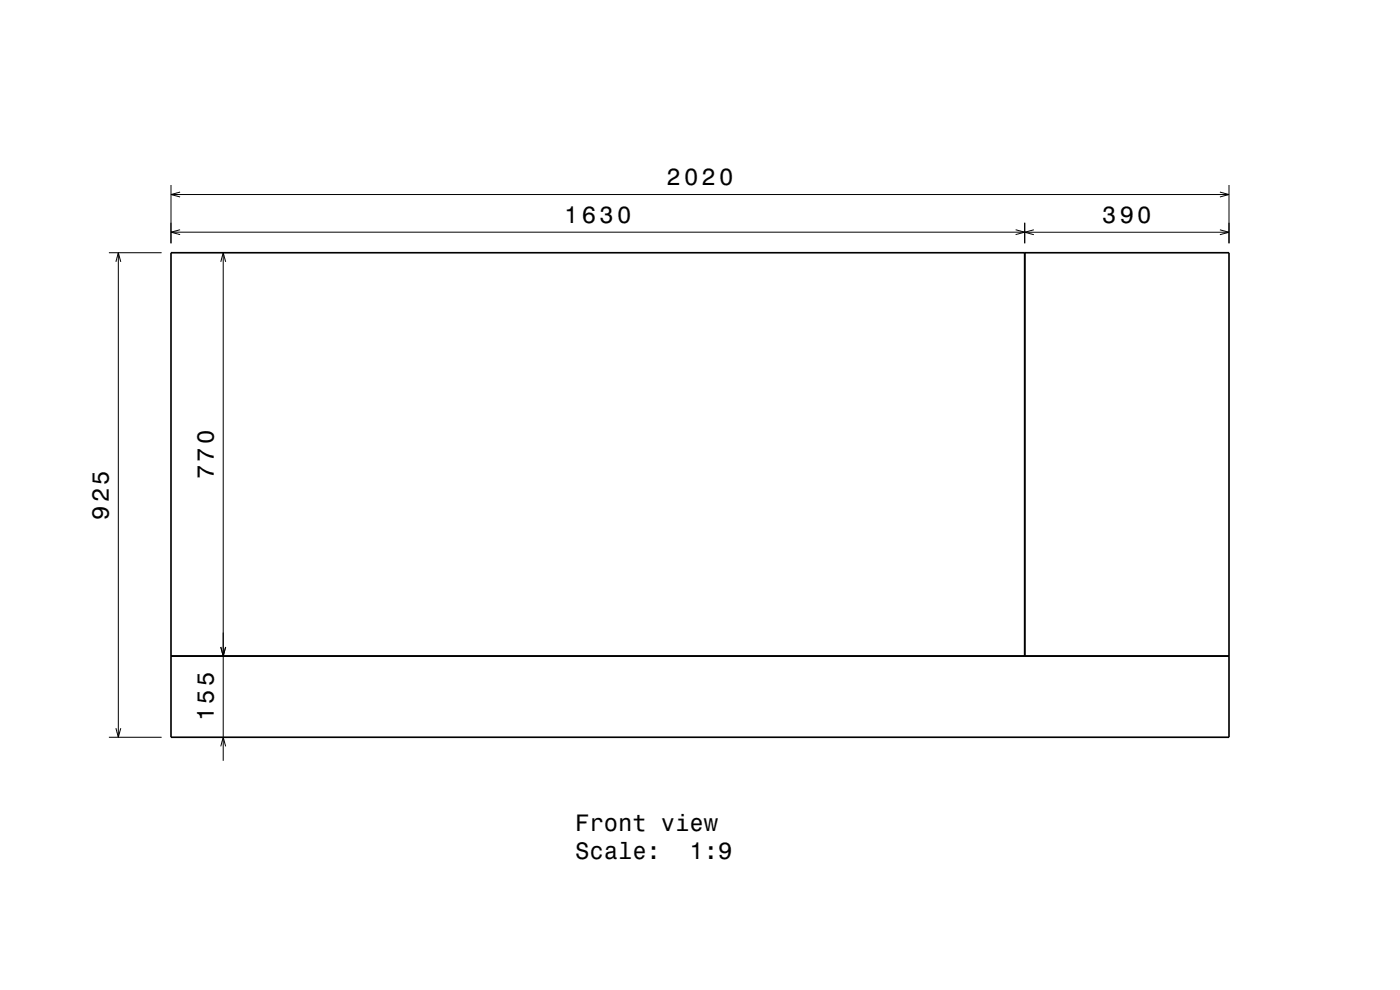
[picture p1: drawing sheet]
<svg xmlns="http://www.w3.org/2000/svg" width="297mm" height="210mm" viewBox="0 0 297 210" stroke-linecap="round" stroke-linejoin="round" font-family="sans-serif">
<g fill="none" stroke="#000" stroke-width=".21">
<path d="M36.3 39.3v12.3M260.7 39.3v12.3M23.1 53.6h11.2M24.6 55.5l.5-1.9 .5 1.9M25.1 53.6v102.8M36.3 41.3h224.4M36.3 49.3h224.4M38.2 40.7l-1.9 .6 1.9 .5M38.2 48.7l-1.9 .6 1.9 .5M46.8 55.5l.6-1.9 .5 1.9M47.4 53.6v107.8M215.5 48.7l1.9 .6-1.9 .5"/>
<path d="M217.4 47.3v4.3M219.3 48.7l-1.9 .6 1.9 .5M258.8 40.7l1.9 .6-1.9 .5M258.8 48.7l1.9 .6-1.9 .5M46.8 137.2l.6 2 .5-2M23.1 156.4h11.2M24.6 154.5l.5 1.9 .5-1.9M46.8 158.3l.6-1.9 .5 1.9"/>
</g>
<path d="M36.3 53.6h224.4v102.8h-224.4zM217.4 53.6v85.6M36.3 139.2h224.4" fill="none" stroke="#000" stroke-width=".35"/>
<g font-size="5">
<text x="141.4" y="39.3">2020</text>
<text x="119.7" y="47.3">1630</text>
<text x="233.8" y="47.3">390</text>
<text x="45.4" y="101.6" transform="rotate(-90 45.4 101.6)">770</text>
<text x="23.1" y="110.3" transform="rotate(-90 23.1 110.3)">925</text>
<text x="45.4" y="153" transform="rotate(-90 45.4 153)">155</text>
<text x="122" y="176.2">Front view</text>
<text x="122" y="182.3">Scale:</text>
<text x="146.3" y="182.3">1:9</text>
</g>
</svg>
